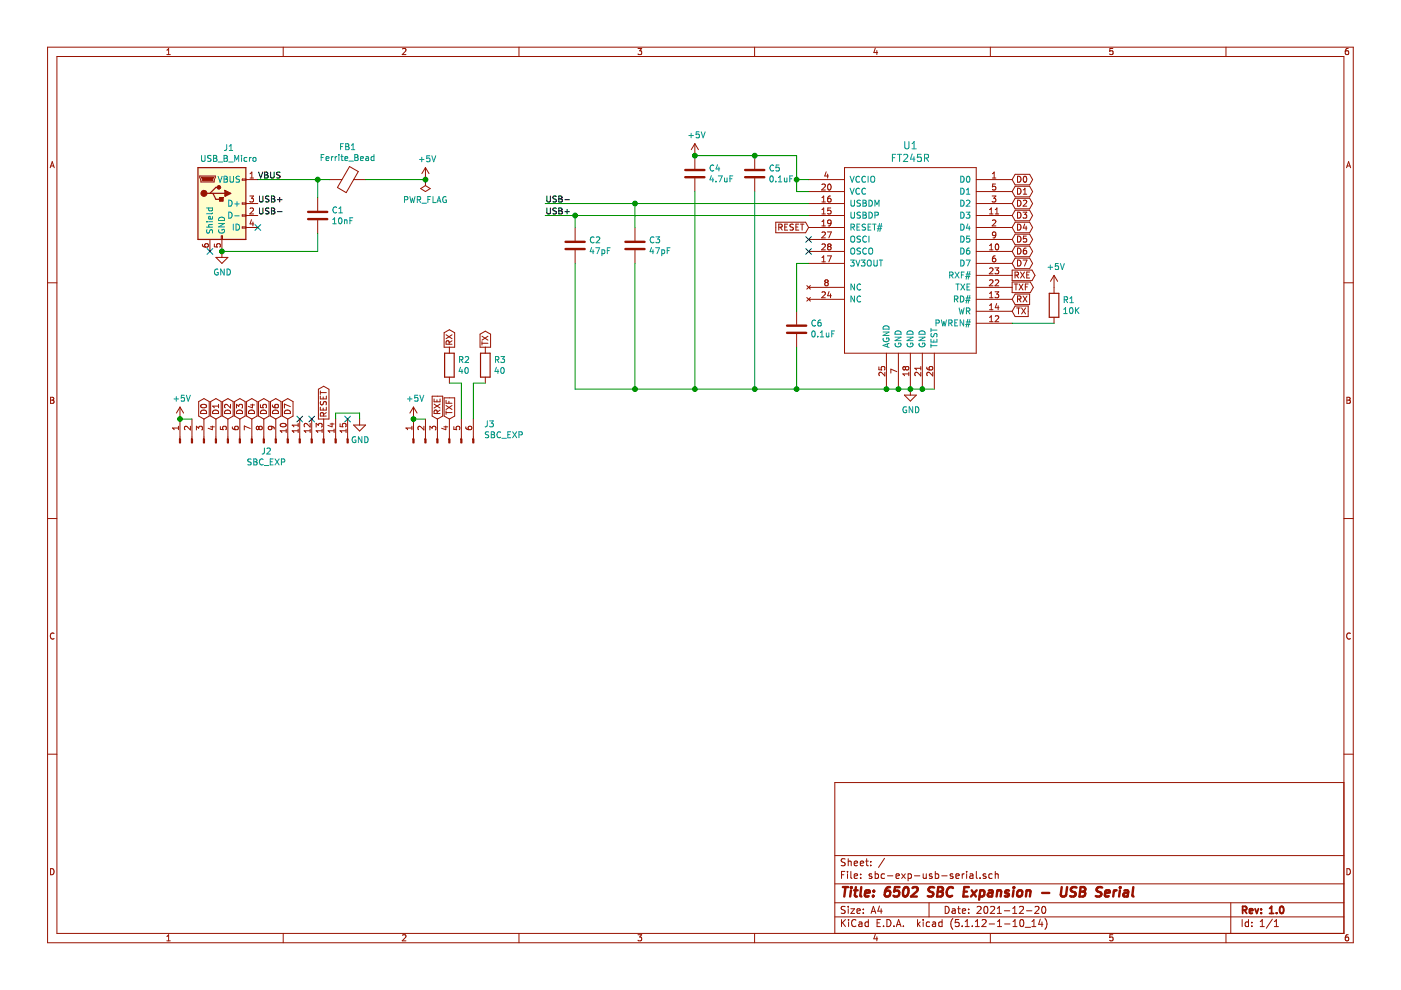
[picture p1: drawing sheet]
EESchema Schematic File Version 4
EELAYER 30 0
EELAYER END
$Descr A4 11693 8268
encoding utf-8
Sheet 1 1
Title "6502 SBC Expansion - USB Serial"
Date "2021-12-20"
Rev "1.0"
Comp ""
Comment1 ""
Comment2 ""
Comment3 ""
Comment4 ""
$EndDescr
Text GLabel 8450 1500 2    50   BiDi ~ 0
D0
Text GLabel 8450 1600 2    50   BiDi ~ 0
D1
Text GLabel 8450 1700 2    50   BiDi ~ 0
D2
Text GLabel 8450 1800 2    50   BiDi ~ 0
D3
Text GLabel 8450 1900 2    50   BiDi ~ 0
D4
Text GLabel 8450 2000 2    50   BiDi ~ 0
D5
Text GLabel 8450 2100 2    50   BiDi ~ 0
D6
Text GLabel 8450 2200 2    50   BiDi ~ 0
D7
Text GLabel 8450 2300 2    50   Output ~ 0
RXE
Text GLabel 8450 2400 2    50   Output ~ 0
TXF
Text GLabel 8450 2500 2    50   Input ~ 0
RX
Text GLabel 8450 2600 2    50   Input ~ 0
TX
Text GLabel 6750 1900 0    50   Input ~ 0
RESET
Text GLabel 1700 3500 1    50   BiDi ~ 0
D0
Text GLabel 1800 3500 1    50   BiDi ~ 0
D1
Text GLabel 1900 3500 1    50   BiDi ~ 0
D2
Text GLabel 2000 3500 1    50   BiDi ~ 0
D3
Text GLabel 2100 3500 1    50   BiDi ~ 0
D4
Text GLabel 2200 3500 1    50   BiDi ~ 0
D5
Text GLabel 2300 3500 1    50   BiDi ~ 0
D6
Text GLabel 2400 3500 1    50   BiDi ~ 0
D7
NoConn ~ 2500 3500
NoConn ~ 2600 3500
NoConn ~ 2900 3500
Text GLabel 4050 2900 1    50   Output ~ 0
TX
Text GLabel 3750 2900 1    50   Output ~ 0
RX
Text GLabel 3750 3500 1    50   Input ~ 0
TXF
Text GLabel 3650 3500 1    50   Input ~ 0
RXE
$Comp
L power:GND #PWR0103
U 1 1
P 3000 3500
F 0 "#PWR0103" H 3000 3250 50  0001 C CNN
F 1 "GND" H 3005 3327 50  0000 C CNN
F 2 "" H 3000 3500 50  0001 C CNN
F 3 "" H 3000 3500 50  0001 C CNN
	1    3000 3500
	1    0    0    -1  
$EndComp
Wire Wire Line
	2800 3500 2800 3450
Wire Wire Line
	2800 3450 3000 3450
Wire Wire Line
	3000 3450 3000 3500
Wire Wire Line
	1500 3500 1600 3500
$Comp
L power:GND #PWR0105
U 1 1
P 7600 3250
F 0 "#PWR0105" H 7600 3000 50  0001 C CNN
F 1 "GND" H 7605 3077 50  0000 C CNN
F 2 "" H 7600 3250 50  0001 C CNN
F 3 "" H 7600 3250 50  0001 C CNN
	1    7600 3250
	1    0    0    -1  
$EndComp
Text GLabel 2700 3500 1    50   Output ~ 0
RESET
NoConn ~ 6750 2000
NoConn ~ 6750 2100
$Comp
L device:C C1
U 1 1
P 2650 1800
F 0 "C1" H 2765 1846 50  0000 L CNN
F 1 "10nF" H 2765 1755 50  0000 L CNN
F 2 "capacitor:C_Disc_D5.0mm_W2.5mm_P2.50mm" H 2688 1650 50  0001 C CNN
F 3 "~" H 2650 1800 50  0001 C CNN
	1    2650 1800
	1    0    0    -1  
$EndComp
$Comp
L device:C C5
U 1 1
P 6300 1450
F 0 "C5" H 6415 1496 50  0000 L CNN
F 1 "0.1uF" H 6415 1405 50  0000 L CNN
F 2 "capacitor:C_Disc_D5.0mm_W2.5mm_P2.50mm" H 6338 1300 50  0001 C CNN
F 3 "~" H 6300 1450 50  0001 C CNN
	1    6300 1450
	1    0    0    -1  
$EndComp
$Comp
L device:C C4
U 1 1
P 5800 1450
F 0 "C4" H 5915 1496 50  0000 L CNN
F 1 "4.7uF" H 5915 1405 50  0000 L CNN
F 2 "capacitor:C_Disc_D5.0mm_W2.5mm_P2.50mm" H 5838 1300 50  0001 C CNN
F 3 "~" H 5800 1450 50  0001 C CNN
	1    5800 1450
	1    0    0    -1  
$EndComp
Wire Wire Line
	2650 1650 2650 1500
Connection ~ 2650 1500
Wire Wire Line
	2650 1950 2650 2100
$Comp
L device:R R1
U 1 1
P 8800 2550
F 0 "R1" H 8870 2596 50  0000 L CNN
F 1 "10K" H 8870 2505 50  0000 L CNN
F 2 "resistor:R_Axial_DIN0204_L3.6mm_D1.6mm_P5.08mm_Horizontal" V 8730 2550 50  0001 C CNN
F 3 "~" H 8800 2550 50  0001 C CNN
	1    8800 2550
	1    0    0    -1  
$EndComp
Wire Wire Line
	8450 2700 8800 2700
$Comp
L device:C C6
U 1 1
P 6650 2750
F 0 "C6" H 6535 2704 50  0000 R CNN
F 1 "0.1uF" H 6535 2795 50  0000 R CNN
F 2 "capacitor:C_Disc_D5.0mm_W2.5mm_P2.50mm" H 6688 2600 50  0001 C CNN
F 3 "~" H 6650 2750 50  0001 C CNN
	1    6650 2750
	-1   0    0    1   
$EndComp
Wire Wire Line
	6750 2200 6650 2200
Wire Wire Line
	6650 2600 6650 2200
$Comp
L ft245r:FT245R U1
U 1 1
P 7600 2300
F 0 "U1" H 7600 3388 61  0000 C CNN
F 1 "FT245R" H 7600 3281 60  0000 C CNN
F 2 "package_so:SSOP-28_5.3x10.2mm_P0.65mm" H 6900 2400 60  0001 C CNN
F 3 "" H 6900 2400 60  0000 C CNN
	1    7600 2300
	1    0    0    -1  
$EndComp
Wire Wire Line
	6650 2900 6650 3250
$Comp
L device:R R2
U 1 1
P 3750 3050
F 0 "R2" H 3820 3096 50  0000 L CNN
F 1 "40" H 3820 3005 50  0000 L CNN
F 2 "resistor:R_Axial_DIN0204_L3.6mm_D1.6mm_P5.08mm_Horizontal" V 3680 3050 50  0001 C CNN
F 3 "~" H 3750 3050 50  0001 C CNN
	1    3750 3050
	1    0    0    -1  
$EndComp
Wire Wire Line
	3850 3500 3850 3200
Wire Wire Line
	3850 3200 3750 3200
Wire Wire Line
	3950 3500 3950 3200
Wire Wire Line
	3950 3200 4050 3200
NoConn ~ 1750 2100
Connection ~ 1850 2100
$Comp
L power:GND #PWR0106
U 1 1
P 1850 2100
F 0 "#PWR0106" H 1850 1850 50  0001 C CNN
F 1 "GND" H 1855 1927 50  0000 C CNN
F 2 "" H 1850 2100 50  0001 C CNN
F 3 "" H 1850 2100 50  0001 C CNN
	1    1850 2100
	1    0    0    -1  
$EndComp
NoConn ~ 2150 1900
$Comp
L connector:USB_B_Micro J1
U 1 1
P 1850 1700
F 0 "J1" H 1907 2167 50  0000 C CNN
F 1 "USB_B_Micro" H 1907 2076 50  0000 C CNN
F 2 "usb:USB_Micro-B_Amphenol_10118194_Horizontal_HandSoldering" H 2000 1650 50  0001 C CNN
F 3 "~" H 2000 1650 50  0001 C CNN
	1    1850 1700
	1    0    0    -1  
$EndComp
Wire Wire Line
	1850 2100 2650 2100
$Comp
L device:R R3
U 1 1
P 4050 3050
F 0 "R3" H 4120 3096 50  0000 L CNN
F 1 "40" H 4120 3005 50  0000 L CNN
F 2 "resistor:R_Axial_DIN0204_L3.6mm_D1.6mm_P5.08mm_Horizontal" V 3980 3050 50  0001 C CNN
F 3 "~" H 4050 3050 50  0001 C CNN
	1    4050 3050
	1    0    0    -1  
$EndComp
$Comp
L power:+5V #PWR0101
U 1 1
P 8800 2400
F 0 "#PWR0101" H 8800 2250 50  0001 C CNN
F 1 "+5V" H 8815 2573 50  0000 C CNN
F 2 "" H 8800 2400 50  0001 C CNN
F 3 "" H 8800 2400 50  0001 C CNN
	1    8800 2400
	1    0    0    -1  
$EndComp
$Comp
L power:+5V #PWR0107
U 1 1
P 1500 3500
F 0 "#PWR0107" H 1500 3350 50  0001 C CNN
F 1 "+5V" H 1515 3673 50  0000 C CNN
F 2 "" H 1500 3500 50  0001 C CNN
F 3 "" H 1500 3500 50  0001 C CNN
	1    1500 3500
	1    0    0    -1  
$EndComp
Connection ~ 1500 3500
Wire Wire Line
	2150 1500 2650 1500
$Comp
L power:+5V #PWR0108
U 1 1
P 3550 1500
F 0 "#PWR0108" H 3550 1350 50  0001 C CNN
F 1 "+5V" H 3565 1673 50  0000 C CNN
F 2 "" H 3550 1500 50  0001 C CNN
F 3 "" H 3550 1500 50  0001 C CNN
	1    3550 1500
	1    0    0    -1  
$EndComp
Wire Wire Line
	2650 1500 2750 1500
$Comp
L device:Ferrite_Bead FB1
U 1 1
P 2900 1500
F 0 "FB1" V 2626 1500 50  0000 C CNN
F 1 "Ferrite_Bead" V 2717 1500 50  0000 C CNN
F 2 "resistor_smd:R_0805_2012Metric_Pad1.20x1.40mm_HandSolder" V 2830 1500 50  0001 C CNN
F 3 "~" H 2900 1500 50  0001 C CNN
	1    2900 1500
	0    1    1    0   
$EndComp
$Comp
L power:+5V #PWR0102
U 1 1
P 3450 3500
F 0 "#PWR0102" H 3450 3350 50  0001 C CNN
F 1 "+5V" H 3465 3673 50  0000 C CNN
F 2 "" H 3450 3500 50  0001 C CNN
F 3 "" H 3450 3500 50  0001 C CNN
	1    3450 3500
	1    0    0    -1  
$EndComp
Wire Wire Line
	6650 3250 7400 3250
Wire Wire Line
	7400 3250 7500 3250
Connection ~ 7400 3250
Connection ~ 7500 3250
Wire Wire Line
	7500 3250 7600 3250
Connection ~ 7600 3250
Wire Wire Line
	7600 3250 7700 3250
Connection ~ 7700 3250
Wire Wire Line
	7700 3250 7800 3250
$Comp
L power:+5V #PWR0104
U 1 1
P 5800 1300
F 0 "#PWR0104" H 5800 1150 50  0001 C CNN
F 1 "+5V" H 5815 1473 50  0000 C CNN
F 2 "" H 5800 1300 50  0001 C CNN
F 3 "" H 5800 1300 50  0001 C CNN
	1    5800 1300
	1    0    0    -1  
$EndComp
Wire Wire Line
	6750 1600 6650 1600
$Comp
L connector:Conn_01x15_Male J2
U 1 1
P 2200 3700
F 0 "J2" V 2127 3678 50  0000 C CNN
F 1 "SBC_EXP" V 2036 3678 50  0000 C CNN
F 2 "connector:PinHeader_1x15_P2.54mm_Vertical" H 2200 3700 50  0001 C CNN
F 3 "~" H 2200 3700 50  0001 C CNN
	1    2200 3700
	0    -1   -1   0   
$EndComp
Wire Wire Line
	6750 1500 6650 1500
Wire Wire Line
	6650 1600 6650 1500
$Comp
L device:C C3
U 1 1
P 5300 2050
F 0 "C3" H 5415 2096 50  0000 L CNN
F 1 "47pF" H 5415 2005 50  0000 L CNN
F 2 "capacitor:C_Disc_D5.0mm_W2.5mm_P2.50mm" H 5338 1900 50  0001 C CNN
F 3 "~" H 5300 2050 50  0001 C CNN
	1    5300 2050
	1    0    0    -1  
$EndComp
Wire Wire Line
	4550 1800 4800 1800
Wire Wire Line
	4550 1700 5300 1700
$Comp
L device:C C2
U 1 1
P 4800 2050
F 0 "C2" H 4915 2096 50  0000 L CNN
F 1 "47pF" H 4915 2005 50  0000 L CNN
F 2 "capacitor:C_Disc_D5.0mm_W2.5mm_P2.50mm" H 4838 1900 50  0001 C CNN
F 3 "~" H 4800 2050 50  0001 C CNN
	1    4800 2050
	1    0    0    -1  
$EndComp
Wire Wire Line
	4800 1900 4800 1800
Connection ~ 4800 1800
Wire Wire Line
	4800 1800 6750 1800
Wire Wire Line
	5300 1900 5300 1700
Connection ~ 5300 1700
Wire Wire Line
	5300 1700 6750 1700
Wire Wire Line
	5300 2200 5300 3250
Wire Wire Line
	5300 3250 5800 3250
Connection ~ 6650 3250
Wire Wire Line
	5800 1300 6300 1300
Wire Wire Line
	6650 1300 6650 1500
Connection ~ 6300 1300
Wire Wire Line
	6300 1300 6650 1300
Connection ~ 6650 1500
Connection ~ 5800 1300
Wire Wire Line
	3050 1500 3550 1500
Connection ~ 3550 1500
Wire Wire Line
	6300 1600 6300 3250
Connection ~ 6300 3250
Wire Wire Line
	6300 3250 6650 3250
Wire Wire Line
	4800 2200 4800 3250
Wire Wire Line
	4800 3250 5300 3250
Connection ~ 5300 3250
Wire Wire Line
	5800 1600 5800 3250
Connection ~ 5800 3250
Wire Wire Line
	5800 3250 6300 3250
$Comp
L power:PWR_FLAG #FLG0101
U 1 1
P 3550 1500
F 0 "#FLG0101" H 3550 1575 50  0001 C CNN
F 1 "PWR_FLAG" H 3550 1673 50  0000 C CNN
F 2 "" H 3550 1500 50  0001 C CNN
F 3 "~" H 3550 1500 50  0001 C CNN
	1    3550 1500
	-1   0    0    1   
$EndComp
Text Label 2150 1700 0    50   ~ 0
USB+
Text Label 2150 1800 0    50   ~ 0
USB-
Text Label 4550 1700 0    50   ~ 0
USB-
Text Label 4550 1800 0    50   ~ 0
USB+
Text Label 2150 1500 0    50   ~ 0
VBUS
$Comp
L connector:Conn_01x06_Male J3
U 1 1
P 3650 3700
F 0 "J3" V 3804 3312 50  0000 R CNN
F 1 "SBC_EXP" V 3713 3312 50  0000 R CNN
F 2 "connector:PinHeader_1x06_P2.54mm_Vertical" H 3650 3700 50  0001 C CNN
F 3 "~" H 3650 3700 50  0001 C CNN
	1    3650 3700
	0    -1   -1   0   
$EndComp
Wire Wire Line
	3550 3500 3450 3500
Connection ~ 3450 3500
$EndSCHEMATC
